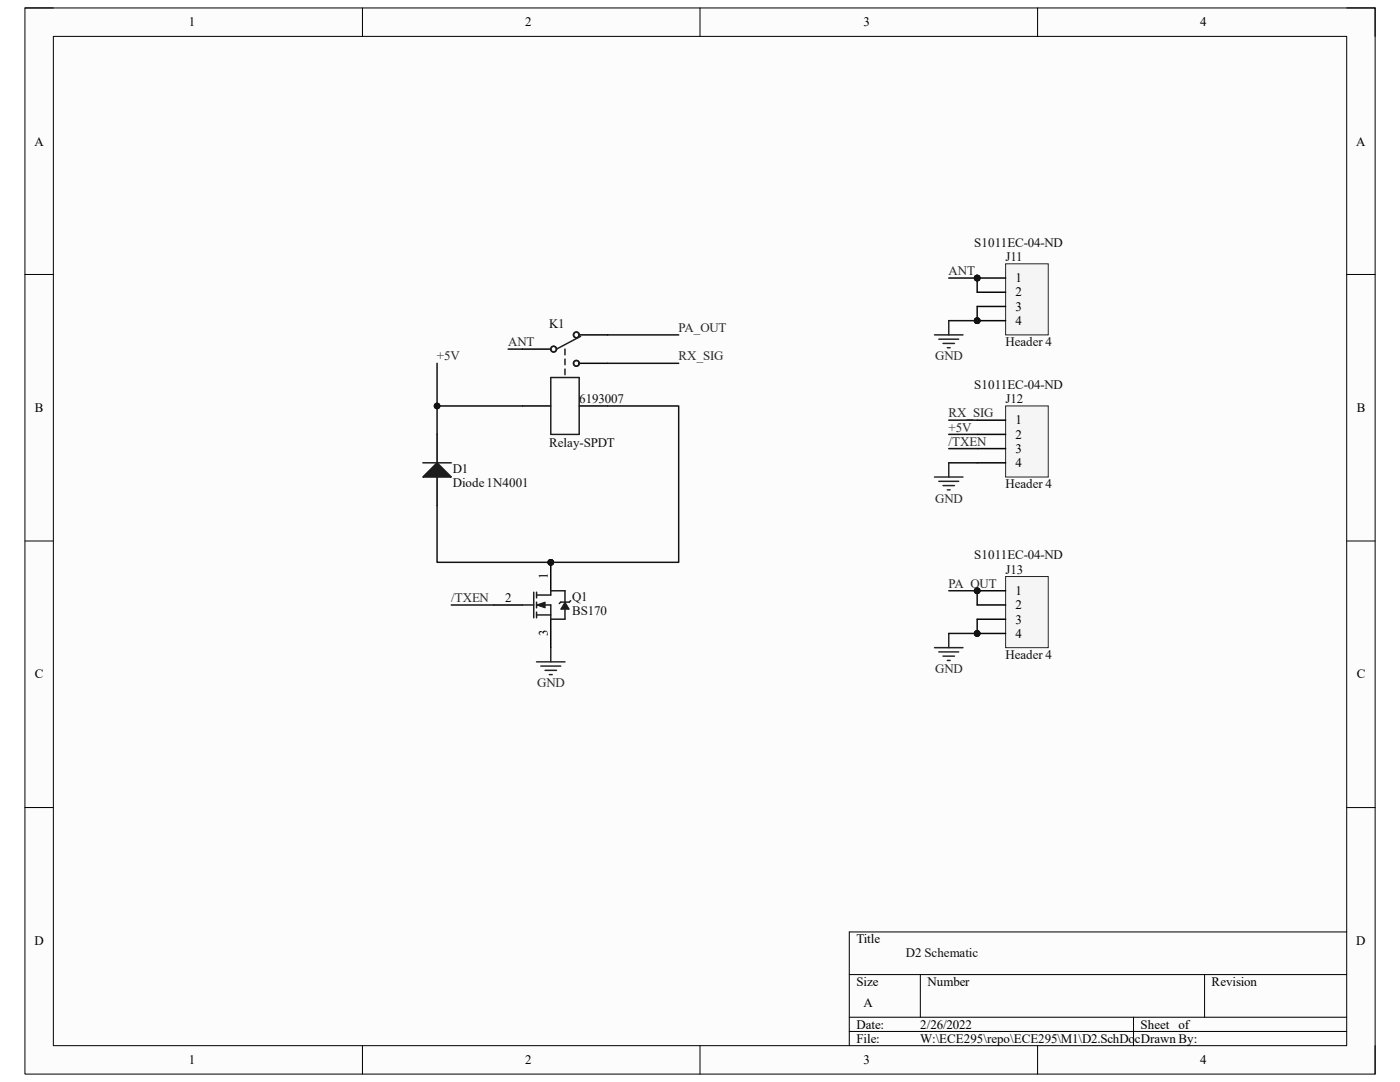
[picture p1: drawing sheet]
<svg xmlns="http://www.w3.org/2000/svg" width="279mm" height="216mm" viewBox="0 0 279 216" stroke-linecap="round" stroke-linejoin="round" font-family="sans-serif">
<path d="M5 1.6h269.4v212.7h-269.4z" fill-rule="evenodd" fill="#fcfcfc"/>
<path d="M5 1.6h269.4v212.7h-269.4z" fill="none" stroke="#000" stroke-width=".2"/>
<path d="M10.6 7.3h258.2v201.4h-258.2z" fill-rule="evenodd" fill="#fcfcfc"/>
<g fill="none" stroke="#000" stroke-width=".2">
<path d="M5 1.6h5.6M10.6 7.3h258.2v201.4h-258.2zM72.3 1.6v5.7M139.7 1.6v5.7M207.1 1.6v5.7M268.8 1.6h5.6v5.7M5 54.8h5.6M268.8 54.8h5.6M5 107.9h5.6M268.8 107.9h5.6M5 161.1h5.6M268.8 161.1h5.6"/>
<path d="M169.5 194.5h99.3M183.7 194.5v8.5M240.4 194.5v8.5M268.8 186h-99.3v22.7M72.3 208.7v5.6M139.7 208.7v5.6M169.5 203h99.3M169.5 205.8h99.3M207.1 208.7v5.6M226.2 203v5.7M274.4 208.7v5.6"/>
</g>
<circle cx="195" cy="55.5" r=".57" fill="#0e0e0e"/>
<circle cx="195" cy="55.5" r=".57" fill="none" stroke="#0e0e0e" stroke-width=".2"/>
<circle cx="195" cy="64" r=".57" fill="#0e0e0e"/>
<circle cx="195" cy="64" r=".57" fill="none" stroke="#0e0e0e" stroke-width=".2"/>
<path d="M200.7 52.6h8.5v14.2h-8.5z" fill-rule="evenodd" fill="#f5f5f5"/>
<path d="M200.7 52.6h8.5v14.2h-8.5z" fill="none" stroke="#262626" stroke-width=".2"/>
<path d="M195 55.5h5.7" fill="none" stroke="#000" stroke-width=".3"/>
<circle cx="195" cy="55.5" r=".57" fill="#0e0e0e"/>
<circle cx="195" cy="55.5" r=".57" fill="none" stroke="#0e0e0e" stroke-width=".2"/>
<path d="M195 58.3h5.7M195 61.2h5.7M195 64h5.7" fill="none" stroke="#000" stroke-width=".3"/>
<circle cx="195" cy="64" r=".57" fill="#0e0e0e"/>
<circle cx="195" cy="64" r=".57" fill="none" stroke="#0e0e0e" stroke-width=".2"/>
<circle cx="195" cy="117.9" r=".57" fill="#0e0e0e"/>
<circle cx="195" cy="117.9" r=".57" fill="none" stroke="#0e0e0e" stroke-width=".2"/>
<circle cx="195" cy="126.4" r=".57" fill="#0e0e0e"/>
<circle cx="195" cy="126.4" r=".57" fill="none" stroke="#0e0e0e" stroke-width=".2"/>
<path d="M200.7 115h8.5v14.2h-8.5z" fill-rule="evenodd" fill="#f5f5f5"/>
<path d="M200.7 115h8.5v14.2h-8.5z" fill="none" stroke="#262626" stroke-width=".2"/>
<path d="M195 117.9h5.7" fill="none" stroke="#000" stroke-width=".3"/>
<circle cx="195" cy="117.9" r=".57" fill="#0e0e0e"/>
<circle cx="195" cy="117.9" r=".57" fill="none" stroke="#0e0e0e" stroke-width=".2"/>
<path d="M195 120.7h5.7M195 123.6h5.7M195 126.4h5.7" fill="none" stroke="#000" stroke-width=".3"/>
<circle cx="195" cy="126.4" r=".57" fill="#0e0e0e"/>
<circle cx="195" cy="126.4" r=".57" fill="none" stroke="#0e0e0e" stroke-width=".2"/>
<path d="M200.7 81h8.5v14.2h-8.5z" fill-rule="evenodd" fill="#f5f5f5"/>
<path d="M200.7 81h8.5v14.2h-8.5z" fill="none" stroke="#262626" stroke-width=".2"/>
<path d="M104.2 69.7h5.7M115.6 66.8h5.7M115.6 72.5h5.7M104.2 81h5.7M115.6 81h5.7M195 83.8h5.7M195 86.7h5.7M195 89.5h5.7M195 92.4h5.7" fill="none" stroke="#000" stroke-width=".3"/>
<g fill="none" stroke="#262626" stroke-width=".3">
<path d="M186.5 66.8h5.7M187.4 67.7h3.9M188.2 68.5h2.3M189.1 69.4h.5M189.3 64v2.8M186.5 95.2h5.7M187.4 96h3.9M188.2 96.9h2.3M189.1 97.7h.5M189.3 92.4v2.8M107.1 132.1h5.7M107.9 132.9h4"/>
<path d="M108.8 133.8h2.3M109.6 134.6h.6M109.9 129.2v2.9M186.5 129.2h5.7M187.4 130.1h3.9M188.2 130.9h2.3M189.1 131.8h.5M189.3 126.4v2.8"/>
</g>
<g fill="none" stroke="#1c1c1c" stroke-width=".3">
<path d="M109.9 75.3h5.7v11.4h-5.7zM112.8 69.7v1.1M112.8 71.6v1.2M112.8 73.6v1.2M115.9 67.1l-4.8 2.6"/>
<circle cx="110.5" cy="69.7" r=".57"/>
<circle cx="115" cy="72.5" r=".57"/>
<circle cx="115" cy="66.8" r=".57"/>
</g>
<circle cx="109.9" cy="112.2" r=".57" fill="#0e0e0e"/>
<circle cx="109.9" cy="112.2" r=".57" fill="none" stroke="#0e0e0e" stroke-width=".2"/>
<path d="M109.9 112.2v5.7" fill="none" stroke="#000" stroke-width=".3"/>
<circle cx="109.9" cy="112.2" r=".57" fill="#0e0e0e"/>
<circle cx="109.9" cy="112.2" r=".57" fill="none" stroke="#0e0e0e" stroke-width=".2"/>
<path d="M98.6 120.7h5.6M109.9 123.6v5.6" fill="none" stroke="#000" stroke-width=".3"/>
<path d="M106.5 118.2v5.1M107.1 118.7h2.8v-.8h2.9v2.2M107.1 118.2v1.1M104.2 120.7h2.3M107.1 120.7h2.8v2.9h2.9v-2M107.1 122.7h2.8M107.1 120.1v1.2M107.1 122.1v1.2" fill="none" stroke="#1c1c1c" stroke-width=".3"/>
<path d="M112.8 120.1l.8 1.5h-1.7z" fill="#1c1c1c"/>
<path d="M112.8 120.1l.8 1.5h-1.7z" fill="none" stroke="#1c1c1c" stroke-width=".2"/>
<path d="M111.9 120.1h1.7" fill="none" stroke="#1c1c1c" stroke-width=".3"/>
<path d="M107.1 120.7l1.7-.6v1.2z" fill="#1c1c1c"/>
<path d="M107.1 120.7l1.7-.6v1.2z" fill="none" stroke="#1c1c1c" stroke-width=".2"/>
<path d="M113.9 119.9l-.3 .2M111.9 120.1l-.3 .3" fill="none" stroke="#1c1c1c" stroke-width=".3"/>
<path d="M87.2 86.7v5.7M87.2 95.2v5.7" fill="none" stroke="#000" stroke-width=".3"/>
<path d="M84.4 95.2l2.8-2.8 2.9 2.8z" fill="#1c1c1c"/>
<path d="M84.4 95.2l2.8-2.8 2.9 2.8zM84.4 92.4h5.7" fill="none" stroke="#1c1c1c" stroke-width=".3"/>
<path d="M189.3 83.8h5.7M189.3 86.7h5.7M195 123.6v2.8h-5.7" fill="none" stroke="#0e0e0e" stroke-width=".3"/>
<circle cx="195" cy="126.4" r=".57" fill="#0e0e0e"/>
<circle cx="195" cy="126.4" r=".57" fill="none" stroke="#0e0e0e" stroke-width=".2"/>
<path d="M189.3 55.5h5.7" fill="none" stroke="#0e0e0e" stroke-width=".3"/>
<circle cx="195" cy="55.5" r=".57" fill="#0e0e0e"/>
<circle cx="195" cy="55.5" r=".57" fill="none" stroke="#0e0e0e" stroke-width=".2"/>
<path d="M195 55.5v2.8" fill="none" stroke="#0e0e0e" stroke-width=".3"/>
<circle cx="195" cy="55.5" r=".57" fill="#0e0e0e"/>
<circle cx="195" cy="55.5" r=".57" fill="none" stroke="#0e0e0e" stroke-width=".2"/>
<path d="M189.3 117.9h5.7v2.8" fill="none" stroke="#0e0e0e" stroke-width=".3"/>
<circle cx="195" cy="117.9" r=".57" fill="#0e0e0e"/>
<circle cx="195" cy="117.9" r=".57" fill="none" stroke="#0e0e0e" stroke-width=".2"/>
<path d="M189.3 64h5.7" fill="none" stroke="#0e0e0e" stroke-width=".3"/>
<circle cx="195" cy="64" r=".57" fill="#0e0e0e"/>
<circle cx="195" cy="64" r=".57" fill="none" stroke="#0e0e0e" stroke-width=".2"/>
<path d="M195 61.2v2.8" fill="none" stroke="#0e0e0e" stroke-width=".3"/>
<circle cx="195" cy="64" r=".57" fill="#0e0e0e"/>
<circle cx="195" cy="64" r=".57" fill="none" stroke="#0e0e0e" stroke-width=".2"/>
<path d="M101.4 69.7h2.8M121.3 66.8h14.1M121.3 72.5h14.1M104.2 81h-17v5.7M189.3 92.4h5.7" fill="none" stroke="#0e0e0e" stroke-width=".3"/>
<circle cx="87.2" cy="81" r=".57" fill="#0e0e0e"/>
<circle cx="87.2" cy="81" r=".57" fill="none" stroke="#0e0e0e" stroke-width=".2"/>
<path d="M121.3 81h14.1v31.2h-48.2v-11.3" fill="none" stroke="#0e0e0e" stroke-width=".3"/>
<circle cx="109.9" cy="112.2" r=".57" fill="#0e0e0e"/>
<circle cx="109.9" cy="112.2" r=".57" fill="none" stroke="#0e0e0e" stroke-width=".2"/>
<path d="M87.2 72.5v8.5" fill="none" stroke="#0e0e0e" stroke-width=".3"/>
<circle cx="87.2" cy="81" r=".57" fill="#0e0e0e"/>
<circle cx="87.2" cy="81" r=".57" fill="none" stroke="#0e0e0e" stroke-width=".2"/>
<path d="M189.3 89.5h5.7M90.1 120.7h8.5" fill="none" stroke="#0e0e0e" stroke-width=".3"/>
<g font-size="2.6">
<text x="37.7" y="5.2">1</text>
<text x="104.8" y="5.2">2</text>
<text x="172.3" y="5.2">3</text>
<text x="239.5" y="5.2">4</text>
<text x="6.9" y="29">A</text>
<text x="270.7" y="29">A</text>
<text x="202.6" y="56.3">1</text>
<text x="202.6" y="59.1">2</text>
<text x="202.6" y="62">3</text>
<text x="202.6" y="64.8">4</text>
<text x="7" y="82.2">B</text>
<text x="270.8" y="82.2">B</text>
<text x="202.6" y="84.7">1</text>
<text x="202.6" y="87.5">2</text>
<text x="202.6" y="90.3">3</text>
<text x="202.6" y="93.2">4</text>
<text x="109.3" y="115.6" transform="rotate(-90 109.3 115.6)">1</text>
<text x="202.6" y="118.7">1</text>
<text x="100.8" y="120.1">2</text>
<text x="202.6" y="121.6">2</text>
<text x="202.6" y="124.4">3</text>
<text x="109.3" y="126.9" transform="rotate(-90 109.3 126.9)">3</text>
<text x="202.6" y="127.3">4</text>
<text x="7" y="135.4">C</text>
<text x="270.8" y="135.4">C</text>
<text x="6.9" y="188.6">D</text>
<text x="170.9" y="188.2">Title</text>
<text x="270.7" y="188.6">D</text>
<text x="170.9" y="196.7">Size</text>
<text x="185.1" y="196.7">Number</text>
<text x="241.8" y="196.7">Revision</text>
<text x="172.3" y="201">A</text>
<text x="170.9" y="205.2">Date:</text>
<text x="170.9" y="208.1">File:</text>
<text x="183.6" y="205.2">2/26/2022</text>
<text x="183.7" y="208.1">W:\ECE295\repo\ECE295\M1\D2.SchDocDrawn By:</text>
<text x="227.6" y="205.2">Sheet of</text>
<text x="37.7" y="212.3">1</text>
<text x="104.8" y="212.3">2</text>
<text x="172.3" y="212.3">3</text>
<text x="239.5" y="212.3">4</text>
</g>
<g font-size="2.6" fill="#0e0e0e">
<text x="194.4" y="49.2">S1011EC-04-ND</text>
<text x="200.7" y="52.1">J11</text>
<text x="109.6" y="65.4">K1</text>
<text x="200.7" y="69.1">Header 4</text>
<text x="194.4" y="77.6">S1011EC-04-ND</text>
<text x="115.6" y="80.4">6193007</text>
<text x="200.7" y="80.4">J12</text>
<text x="109.6" y="89.2">Relay-SPDT</text>
<text x="90.3" y="94.3">D1</text>
<text x="90.3" y="97.2">Diode 1N4001</text>
<text x="200.7" y="97.5">Header 4</text>
<text x="194.4" y="111.6">S1011EC-04-ND</text>
<text x="114.2" y="119.8">Q1</text>
<text x="200.7" y="114.5">J13</text>
<text x="114.2" y="122.7">BS170</text>
<text x="200.7" y="131.5">Header 4</text>
<text x="180.8" y="191.1">D2 Schematic</text>
</g>
<g font-size="2.6" fill="#262626">
<text x="189.3" y="54.9">ANT</text>
<text x="87.2" y="71.9">+5V</text>
<text x="101.4" y="69.1">ANT</text>
<text x="135.4" y="66.3">PA_OUT</text>
<text x="135.4" y="71.9">RX_SIG</text>
<text x="186.6" y="71.9">GND</text>
<text x="189.3" y="83.3">RX_SIG</text>
<text x="189.3" y="86.1">+5V</text>
<text x="189.3" y="88.9">/TXEN</text>
<text x="186.6" y="100.3">GND</text>
<text x="189.3" y="117.3">PA_OUT</text>
<text x="90" y="120.1">/TXEN</text>
<text x="107.2" y="137.2">GND</text>
<text x="186.6" y="134.3">GND</text>
</g>
</svg>
